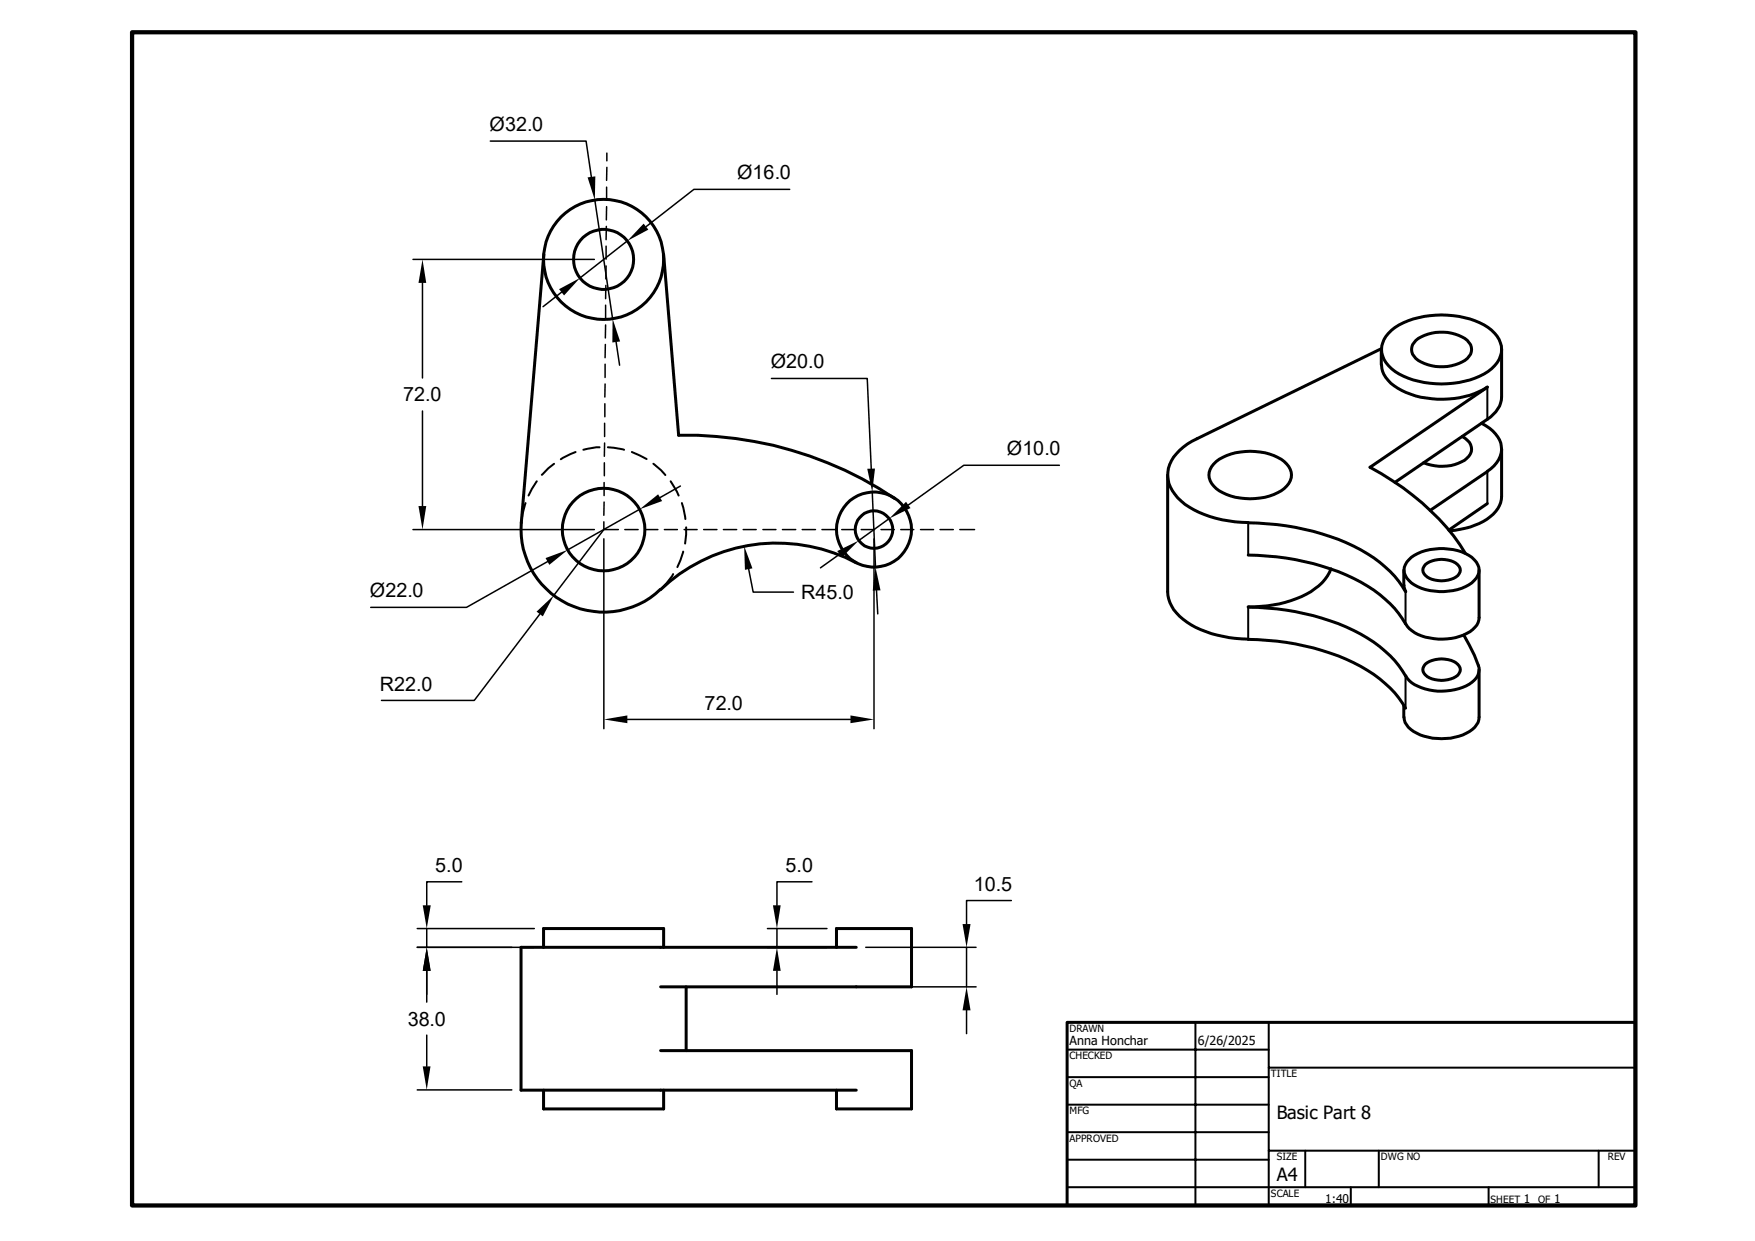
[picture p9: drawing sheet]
<svg xmlns="http://www.w3.org/2000/svg" width="297mm" height="210mm" viewBox="0 0 297 210" stroke-linecap="round" stroke-linejoin="round" font-family="sans-serif">
<g fill="none" stroke="#000" stroke-width=".51">
<path d="M92 43.1l-3.8 45.4M112.3 43.1l2.6 30.6a63.5 63.5 0 0 1 36.5 10.7M233.8 59.1v2.6M233.8 59l-31.2 15.3a8.4 8.4 0 0 0-4.9 4.9 5.3 5.3 0 0 0 1.6 5 15.7 15.7 0 0 0 9.7 4.1l2.2 .1M235.5 55.9a13.6 13.6 0 0 1 9.5-2.6 11.9 11.9 0 0 1 7.9 3.1 3.9 3.9 0 0 1-.5 6 13.6 13.6 0 0 1-9.4 2.5 11.9 11.9 0 0 1-8-3 3.9 3.9 0 0 1 .5-6zM239.6 57.6a7.5 7.5 0 0 1 8.7 0 2.04 2.04 0 0 1-.4 3.4 7.6 7.6 0 0 1-8.3-.3 1.97 1.97 0 0 1 0-3.1zM254.1 59.1v8.1a4.9 4.9 0 0 1-2.4 3.8l-15.6 10.6M205.8 78.1a10.4 10.4 0 0 1 11.5 0 2.74 2.74 0 0 1 0 4.6 10.4 10.4 0 0 1-11.5 0 2.74 2.74 0 0 1 0-4.6zM233.8 61.7a4.9 4.9 0 0 0 2.8 4 15.7 15.7 0 0 0 14.5 .2l.6-.4M247.5 73.9a2.38 2.38 0 0 1 1.5 2.5 3.7 3.7 0 0 1-2.8 2.2 8.1 8.1 0 0 1-5.3-.3M250.7 71.6a5.5 5.5 0 0 1 3.4 4 4.5 4.5 0 0 1-2.4 4.2M251.7 65.5l-19.8 13.6a42.9 42.9 0 0 1 15.2 13.1l.9 1.4"/>
<path d="M251.7 79.8l-9.6 6.6M254.1 76v8a5.6 5.6 0 0 1-3.8 4.6l-2.4 .8-2.6 .4M88.2 88.4a14 14 0 0 0 7.9 13.8 14 14 0 0 0 15.7-2.5M144.9 95.2a28.5 28.5 0 0 0-33.1 4.6M197.6 80.4v19.7a6.5 6.5 0 0 0 3.3 5.2 18.8 18.8 0 0 0 10.3 2.9M211.2 93.9a39.5 39.5 0 0 1 21.3 6l1 .7a16.1 16.1 0 0 1 4.4 5M211.2 88.5a39.5 39.5 0 0 1 21.3 5.9l1 .8a16.1 16.1 0 0 1 4.4 4.9M225.3 96.3a9.3 9.3 0 0 1-5.9 5 22.4 22.4 0 0 1-8.2 1.4M237.6 96.5v2.6M237.6 99.1l.3 1M238.8 94.3a9.6 9.6 0 0 1 10.3 0 2.57 2.57 0 0 1 1 3.1 5.7 5.7 0 0 1-4.9 2.6 8.2 8.2 0 0 1-6.8-1.8 2.27 2.27 0 0 1 0-3.5zM241.2 95.5a4.6 4.6 0 0 1 5.5 .1 1.35 1.35 0 0 1-.7 2.3 4.8 4.8 0 0 1-4.8-.5 1.19 1.19 0 0 1 0-1.9z"/>
<path d="M250.3 96.5v8a3.7 3.7 0 0 1-2.6 3 9.7 9.7 0 0 1-8.8-.8l-.7-.7-.3-.4M251.7 85.2l-6.5 4.5M211.2 108.2a39.5 39.5 0 0 1 21.3 5.9l1 .8a16.1 16.1 0 0 1 4.4 4.9M211.2 102.7a39.5 39.5 0 0 1 21.3 6l1 .7a16.1 16.1 0 0 1 4.4 5M237.6 119.3v2.1M241.2 112.4a4.6 4.6 0 0 1 5.5 0 1.35 1.35 0 0 1-.7 2.3 4.8 4.8 0 0 1-4.8-.5 1.19 1.19 0 0 1 0-1.8zM247.7 107.5a24.2 24.2 0 0 1 2.6 5.5 3.1 3.1 0 0 1-2.2 3.1 9.7 9.7 0 0 1-9.2-.6l-1-1.1M250.3 113.3v8.1a3.3 3.3 0 0 1-2.1 2.7 9.7 9.7 0 0 1-9.4-.7 2.98 2.98 0 0 1-1.2-2M92 160.3v-3.2h20.3v3.2M111.8 177.8h42.5v9.9h-12.7v-3.2M116.1 167v10.8M141.6 160.3v-3.2h12.7v9.9h-42.5"/>
<path d="M144.9 160.3h-56.7v24.2h56.7M180.6 173h96.2v31h-96.2zM92 184.5v3.2h20.3v-3.2"/>
<circle cx="102.1" cy="43.9" r="10.2"/>
<circle cx="102.1" cy="43.9" r="5.1"/>
<circle cx="102.1" cy="89.6" r="7"/>
<circle cx="147.9" cy="89.6" r="3.2"/>
<circle cx="147.9" cy="89.6" r="6.4"/>
</g>
<g fill="none" stroke="#000" stroke-width=".34">
<path d="M93.8 78.5l-2.1 1.8M97.4 76.5l-2.5 1.2M101.5 75.7l-2.8 .4M102.9 75.7l2.7 .4M106.9 76.5l2.5 1.2M110.6 78.5l1.3 1.1 .7 .8M251.7 65.5v5.5M251.7 79.8v5.4M88.9 85.1l-.5 1.9-.2 1.5M90.8 81.4l-1.3 2.5M113.5 81.4l1.4 2.5M113.9 97.2l-1.1 1.5-1 1.1"/>
<path d="M115.4 85.1l.6 2.7M115.6 93.3l-1 2.7M116.1 89.2l-.1 2.8M211.2 88.5v5.4M211.2 102.7v5.5M237.9 100.2v5.4M237.9 114.4v5.4M180.6 177.6h34.1M202.3 173v31M214.7 173v31M180.6 196.3h34.1M180.6 191.6h34.1"/>
<path d="M180.6 186.9h34.1M180.6 182.3h34.1M214.7 180.7h62.1M214.7 194.7h62.1M220.9 194.7v6.2M233.3 194.7v6.2M270.6 194.7v6.2M180.6 200.9h96.2M228.6 200.9v3.1M251.9 200.9v3.1"/>
</g>
<path d="M22.4 5.5h254.4v198.5h-254.4z" fill="none" stroke="#000" stroke-width=".72"/>
<g fill="none" stroke="#000" stroke-width=".25">
<path d="M83 23.9h16.2l.9 6M100.7 33.9l3 20M102.6 38.3v2.3M102.7 31.7v2.2M102.7 35l-.1 2.2M102.7 25.9v1.3M102.7 28.3v2.2M133.6 32h-16.2l-8.1 6.4M69.9 43.9h30.7M71.5 47.9v16.1M95 49.4l-3.1 2.5M102.4 58.3v2.2"/>
<path d="M102.5 51.6v2.2M102.5 55l-.1 2.2M102.5 48.3v2.2M102.6 41.7v2.2M102.6 45l-.1 2.2M104.3 57.9l.6 3.9M106.2 40.8l-8 6.2M71.5 69.6v16M102.3 78.3v2.2M102.3 71.6v2.3M102.3 75v2.2M102.4 68.3v2.2"/>
<path d="M102.4 61.6v2.3M102.4 65v2.2M130.6 64.1h16.2l.6 15.2M179.3 78.7h-16.2l-9.4 6.8M69.9 89.6h30.7M92.7 95l-13.7 7.8h-16.3M102.2 88.3v1.3h2.4M102.2 91.2v32.1M102.2 89.6l-8.5 11.2M102.2 81.7v2.2M102.2 85v2.2M105.7 89.6h2.3"/>
<path d="M108.2 86.2l-12.1 6.8M109.1 89.6h2.2M112.4 89.6h2.2M115.1 82.3l-3.4 1.9M115.8 89.6h2.2M119.1 89.6h2.2M122.4 89.6h2.3M125.8 89.6h2.2M126.7 96.3l.8 3.9h6.8M129.1 89.6h2.2M132.4 89.6h2.3M135.8 89.6h2.2"/>
<path d="M139.1 89.6h2.2M142.1 93.8l-3.2 2.3M142.5 89.6h2.2M145.8 89.6h2.2M147.6 83.3l.6 12.7M147.9 91.2v32.1M148.3 99.9l.2 4M149.1 89.6h2.2M150.5 87.8l-5.2 3.7M152.4 89.6h2.2M155.8 89.6h2.2M159.1 89.6h2.2"/>
<path d="M162.4 89.6h2.5M91.4 103.9l-11.1 14.6h-15.7M106.2 121.8h37.7M70.6 157.1h19.8M72.2 157.1v3.2M78.1 149.2h-5.9v4M129.9 157.1h10.1M131.5 157.1v3.2M137.4 149.2h-5.9v4M171.2 152.4h-7.6v4M70.6 160.3h19.8M72.2 164.3v5.3"/>
<path d="M72.2 175.2v5.3M129.9 160.3h10.1M131.5 164.3v4M146.5 160.3h18.7M146.5 167h18.7M163.6 160.3v6.7M163.6 171v3.9M70.6 184.4h16"/>
</g>
<g fill="#000">
<path d="M99.4 30l1.4-.2-.1 4.1zM108.9 37.8l.8 1.1-3.5 1.9zM71.5 43.9l.6 4h-1.3zM94.6 48.9l3.6-1.9-2.7 3zM103.7 53.9l1.2 3.9-1.3 .2zM146.8 79.3h1.3l-.5 4zM70.8 85.6h1.3l-.6 4zM92.3 94.4l3.8-1.4-3.1 2.6zM108.2 86.2l3.2-2.5 .7 1.1zM125.9 92.4l1.4 3.8-1.2 .2zM141.7 93.3l3.6-1.8-2.8 2.8zM148.2 96l.8 3.9h-1.3z"/>
<path d="M150.5 87.8l2.8-2.9 .8 1.1zM90.8 103.5l2.9-2.7-1.8 3.5zM102.2 121.8l4-.7v1.3zM143.9 121.1l4 .7-4 .6zM71.5 153.2h1.4l-.7 3.9zM130.8 153.2h1.3l-.6 3.9zM162.9 156.4h1.4l-.7 3.9zM72.2 160.3l.7 4h-1.4zM131.5 160.3l.6 4h-1.3zM163.6 167l.7 4h-1.4zM71.5 180.5h1.4l-.7 3.9z"/>
</g>
<g font-size="3.3">
<text x="82.8" y="22.2">Ø32.0</text>
<text x="124.8" y="30.3">Ø16.0</text>
<text x="130.4" y="62.3">Ø20.0</text>
<text x="68.2" y="67.9">72.0</text>
<text x="170.4" y="77">Ø10.0</text>
<text x="62.6" y="101">Ø22.0</text>
<text x="135.6" y="101.4">R45.0</text>
<text x="64.3" y="116.9">R22.0</text>
<text x="119.3" y="120.1">72.0</text>
<text x="73.7" y="147.6">5.0</text>
<text x="132.9" y="147.6">5.0</text>
<text x="164.8" y="150.7">10.5</text>
<text x="69" y="173.6">38.0</text>
</g>
<g font-size="3.1">
<text x="216.1" y="189.4">Basic Part 8</text>
<text x="216.1" y="199.9">A4</text>
</g>
<g font-size="2.1">
<text x="181" y="176.8">Anna Honchar</text>
<text x="202.7" y="176.8">6/26/2025</text>
</g>
<g font-size="2">
<text x="224.2" y="203.6">1:40</text>
<text x="257.9" y="203.6">1</text>
<text x="263" y="203.6">1</text>
</g>
<g font-size="1.7">
<text x="181" y="174.6">DRAWN</text>
<text x="181" y="179.3">CHECKED</text>
<text x="181" y="183.9">QA</text>
<text x="215.1" y="182.3">TITLE</text>
<text x="181" y="188.6">MFG</text>
<text x="181" y="193.2">APPROVED</text>
<text x="216.1" y="196.3">SIZE</text>
<text x="233.7" y="196.3">DWG NO</text>
<text x="272.1" y="196.3">REV</text>
<text x="215.1" y="202.5">SCALE</text>
<text x="252.3" y="203.6">SHEET</text>
<text x="260.3" y="203.6">OF</text>
</g>
</svg>
